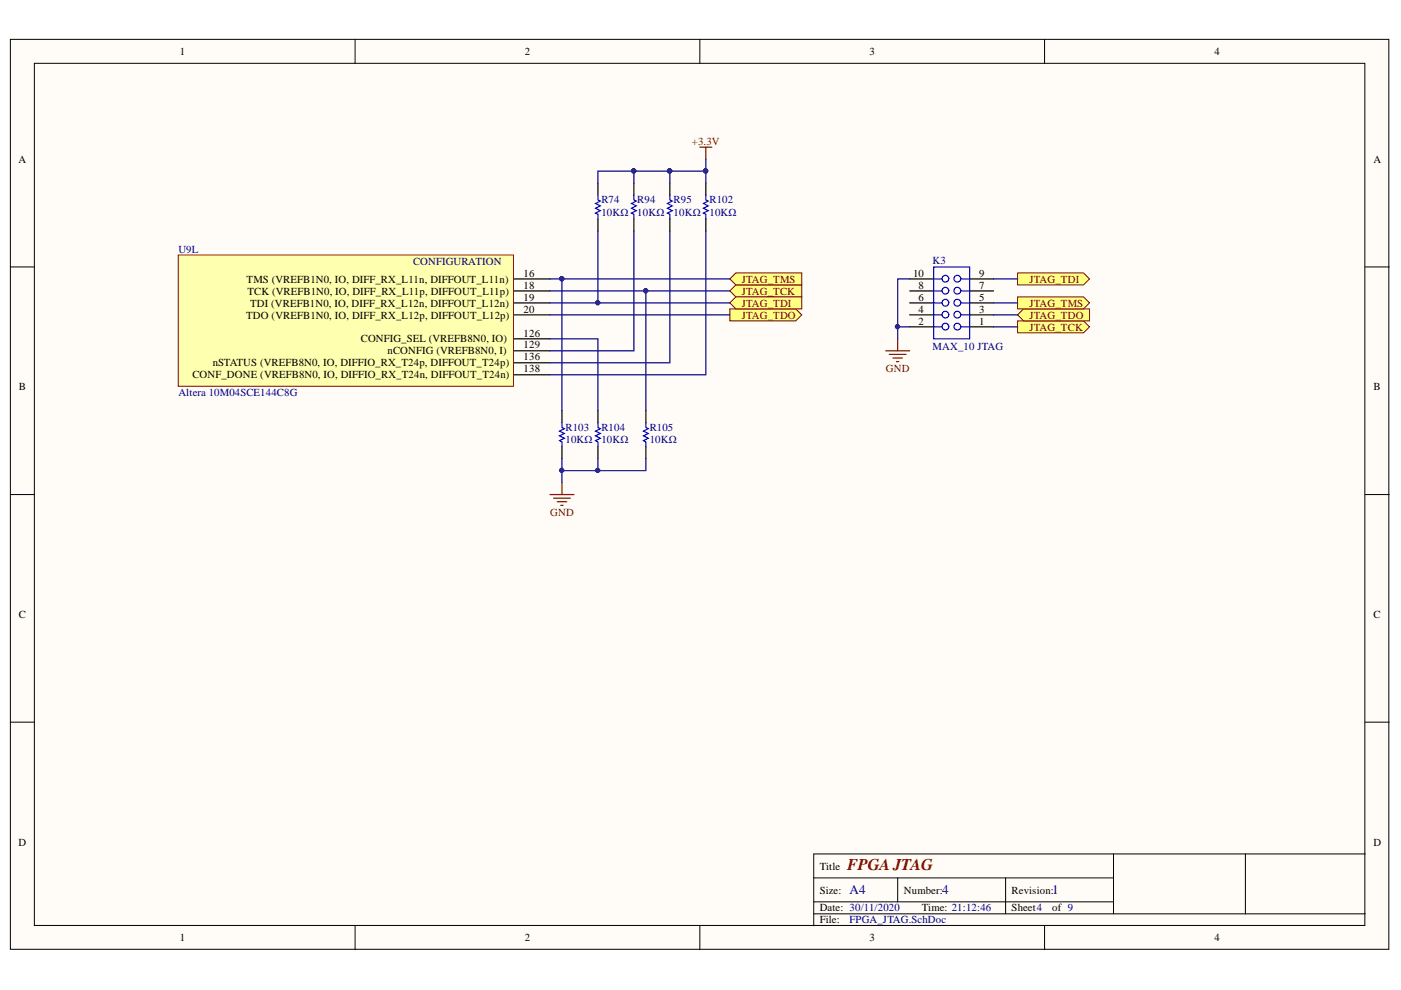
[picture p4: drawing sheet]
<svg xmlns="http://www.w3.org/2000/svg" width="297mm" height="210mm" viewBox="0 0 297 210" stroke-linecap="round" stroke-linejoin="round" font-family="sans-serif">
<g fill="#fffcf8" stroke="#000" stroke-width=".21">
<path d="M2.2 8.3h292.3v193h-292.3z"/>
<path d="M7.3 13.4h282.1v182.8h-282.1z"/>
</g>
<g fill="none" stroke="#000" stroke-width=".21">
<path d="M75.3 8.3v5.1M148.4 8.3v5.1M221.5 8.3v5.1M2.2 56.6h5.1M289.5 56.6h5.1M2.2 104.9h5.1M289.5 104.9h5.1M2.2 153.1h5.1M289.5 153.1h5.1M75.3 196.3v5.1M148.4 196.3v5.1M172.5 186.1h63.6"/>
<path d="M172.5 193.8h117M172.5 191.2h63.6M190.3 186.1v5.1M213.2 186.1v7.7M221.5 196.3v5.1M236.1 181.1v12.7M264.1 181.1h-91.6v15.2M289.5 181.1h-25.4v12.7"/>
</g>
<path d="M37.8 54.1h71.1v27.8h-71.1z" fill="#ffffb0" stroke="#800000" stroke-width=".21"/>
<g fill="none" stroke="#000" stroke-width=".25">
<path d="M109 59.1h7.6M192.9 59.1h5.1M205.6 59.1h5.1M109 76.9h7.6M109 79.5h7.6M109 71.8h7.6M109 74.4h7.6M109 61.7h7.6M109 64.2h7.6M109 66.8h7.6M192.9 61.7h5.1M192.9 64.2h5.1"/>
<path d="M192.9 66.8h5.1M192.9 69.3h5.1M205.6 61.7h5.1M205.6 64.2h5.1M205.6 66.8h5.1M205.6 69.3h5.1"/>
</g>
<path d="M148.4 31.2h2.5M149.7 31.2v2.5M187.8 74.4h5.1M188.5 75.1h3.6M189.3 75.9h2M190.1 76.7h.5M190.3 71.8v2.6M116.6 104.9h5.1M117.4 105.6h3.5M118.1 106.4h2.1M118.9 107.1h.5M119.1 102.3v2.6" fill="none" stroke="#800000" stroke-width=".25"/>
<g fill="none" stroke="#00f" stroke-width=".25">
<path d="M198 56.6h7.6v15.2h-7.6zM198 59.1h1.7M203.8 59.1h1.8M198 69.3h1.7M198 66.8h1.7M198 64.2h1.7M198 61.7h1.7M203.8 69.3h1.8M203.8 66.8h1.8M203.8 64.2h1.8M203.8 61.7h1.8"/>
<circle cx="200.4" cy="59.1" r=".71"/>
<circle cx="203" cy="59.1" r=".72"/>
<circle cx="200.4" cy="64.2" r=".72"/>
<circle cx="200.4" cy="69.3" r=".71"/>
<circle cx="200.4" cy="66.7" r=".71"/>
<circle cx="200.4" cy="61.6" r=".71"/>
<circle cx="203" cy="64.2" r=".72"/>
<circle cx="203" cy="69.2" r=".72"/>
<circle cx="203" cy="66.7" r=".72"/>
<circle cx="203" cy="61.6" r=".72"/>
</g>
<path d="M192.9 59.1h-2.6v12.7M190.3 69.3h2.6" fill="none" stroke="#000080" stroke-width=".25"/>
<circle cx="190.3" cy="69.3" r=".46" fill="#000080" stroke="#000080" stroke-width=".21"/>
<g fill="#ffff80" stroke="#800000" stroke-width=".21">
<path d="M215.7 68h14l1.3 1.3-1.3 1.3h-14z" fill-rule="evenodd"/>
<path d="M215.7 66.8l1.3-1.3h14v2.5h-14z" fill-rule="evenodd"/>
<path d="M215.7 63h14l1.3 1.2-1.3 1.3h-14z" fill-rule="evenodd"/>
<path d="M215.7 57.9h14l1.3 1.2-1.3 1.3h-14z" fill-rule="evenodd"/>
</g>
<path d="M210.7 59.1h5M210.7 69.3h5M210.7 66.8h5M210.7 64.2h5" fill="none" stroke="#000080" stroke-width=".25"/>
<g fill="#ffff80" stroke="#800000" stroke-width=".21">
<path d="M154.7 61.7l1.3-1.3h14v2.6h-14z" fill-rule="evenodd"/>
<path d="M154.7 65.5h14l1.3 1.3-1.3 1.2h-14z" fill-rule="evenodd"/>
<path d="M154.7 59.1l1.3-1.2h14v2.5h-14z" fill-rule="evenodd"/>
<path d="M154.7 64.2l1.3-1.2h14v2.5h-14z" fill-rule="evenodd"/>
</g>
<g fill="none" stroke="#000080" stroke-width=".25">
<path d="M134.4 36.3h-7.6v2.5M134.4 38.8v-2.5h7.6v2.5M142 36.3h7.7v2.5M149.7 33.7v2.6M116.6 59.1h2.5v28M119.1 59.1h35.6M126.8 49v15.2M134.4 49v25.4h-17.8M142 49v27.9h-25.4M149.7 49v30.5h-33.1M116.6 71.8h10.2v15.3M116.6 61.7h38.1"/>
<path d="M116.6 64.2h38.1M116.6 66.8h38.1M136.9 61.7v25.4M119.1 97.2v5.1M126.8 97.2v2.6M136.9 97.2v2.6h-17.8"/>
</g>
<g fill="#000080" stroke="#000080" stroke-width=".21">
<circle cx="119.1" cy="59.1" r=".46"/>
<circle cx="126.7" cy="64.2" r=".46"/>
<circle cx="134.3" cy="36.2" r=".46"/>
<circle cx="142" cy="36.2" r=".46"/>
<circle cx="149.6" cy="36.2" r=".46"/>
<circle cx="136.9" cy="61.6" r=".46"/>
<circle cx="119.1" cy="99.7" r=".46"/>
<circle cx="126.7" cy="99.7" r=".46"/>
</g>
<g fill="none" stroke="#000" stroke-width=".25">
<path d="M126.8 38.8v2.6M134.4 38.8v2.6M142 38.8v2.6M149.7 38.8v2.6M126.8 46.4v2.6M134.4 46.4v2.6M142 46.4v2.6M149.7 46.4v2.6M119.1 87.1v2.5M119.1 94.7v2.5M126.8 87.1v2.5M126.8 94.7v2.5"/>
<path d="M136.9 87.1v2.5M136.9 94.7v2.5"/>
</g>
<path d="M126.8 41.4v1l.5 .2-1 .5 1 .5-1 .6 1 .5-1 .5 .5 .2v1M134.4 41.4v1l.5 .2-1 .5 1 .5-1 .6 1 .5-1 .5 .5 .2v1M142 41.4v1l.5 .2-1 .5 1 .5-1 .6 1 .5-1 .5 .5 .2v1M149.7 41.4v1l.5 .2-1.1 .5 1.1 .5-1.1 .6 1.1 .5-1.1 .5 .6 .2v1M119.1 89.6v1l.6 .3-1.1 .5 1.1 .5-1.1 .5 1.1 .5-1.1 .5 .5 .3v1M126.8 89.6v1l.5 .3-1 .5 1 .5-1 .5 1 .5-1 .5 .5 .3v1M136.9 89.6v1l.5 .3-1 .5 1 .5-1 .5 1 .5-1 .5 .5 .3v1" fill="none" stroke="#00f" stroke-width=".25"/>
<text font-size="3.5" fill="#800000" x="179.6" y="184.4">FPGAJTAG</text>
<g font-size="2.8" fill="#000080">
<text x="180.1" y="189.6">A4</text>
<text x="199.8" y="189.6">4</text>
<text x="223.1" y="189.6">1</text>
</g>
<g font-size="2.3">
<text x="38.2" y="11.7">1</text>
<text x="111.3" y="11.7">2</text>
<text x="184.4" y="11.7">3</text>
<text x="257.5" y="11.7">4</text>
<text x="3.9" y="34.5">A</text>
<text x="291.2" y="34.5">A</text>
<text x="52.3" y="59.9">TMS (VREFB1N0, IO, DIFF_RX_L11n, DIFFOUT_L11n)</text>
<text x="111" y="58.7">16</text>
<text x="193.6" y="58.7">10</text>
<text x="207.6" y="58.7">9</text>
<text x="52.5" y="62.5">TCK (VREFB1N0, IO, DIFF_RX_L11p, DIFFOUT_L11p)</text>
<text x="53" y="65">TDI (VREFB1N0, IO, DIFF_RX_L12n, DIFFOUT_L12n)</text>
<text x="111" y="61.2">18</text>
<text x="111" y="63.7">19</text>
<text x="194.8" y="63.7">6</text>
<text x="194.8" y="61.2">8</text>
<text x="207.6" y="63.7">5</text>
<text x="207.6" y="61.2">7</text>
<text x="52.2" y="67.5">TDO (VREFB1N0, IO, DIFF_RX_L12p, DIFFOUT_L12p)</text>
<text x="111" y="71.3">126</text>
<text x="111" y="66.3">20</text>
<text x="194.8" y="68.8">2</text>
<text x="194.8" y="66.3">4</text>
<text x="207.6" y="68.8">1</text>
<text x="207.6" y="66.3">3</text>
<text x="45.1" y="77.7">nSTATUS (VREFB8N0, IO, DIFFIO_RX_T24p, DIFFOUT_T24p)</text>
<text x="76.5" y="72.6">CONFIG_SEL (VREFB8N0, IO)</text>
<text x="82.2" y="75.2">nCONFIG (VREFB8N0, I)</text>
<text x="111" y="76.4">136</text>
<text x="111" y="73.9">129</text>
<text x="4" y="82.8">B</text>
<text x="40.8" y="80.2">CONF_DONE (VREFB8N0, IO, DIFFIO_RX_T24n, DIFFOUT_T24n)</text>
<text x="111" y="79">138</text>
<text x="291.2" y="82.8">B</text>
<text x="4" y="131">C</text>
<text x="291.2" y="131">C</text>
<text x="3.9" y="179.3">D</text>
<text x="291.2" y="179.3">D</text>
<text x="173.8" y="184.4">Title</text>
<text x="173.8" y="189.5">Size:</text>
<text x="191.6" y="189.5">Number:</text>
<text x="214.5" y="189.5">Revision:</text>
<text x="173.8" y="193.3">Date: 30/11/2020</text>
<text x="173.8" y="195.8">File:</text>
<text x="195.4" y="193.3">Time: 21:12:46</text>
<text x="214.5" y="193.3">Sheet4</text>
<text x="223.1" y="193.3">of 9</text>
<text x="38.2" y="199.6">1</text>
<text x="111.3" y="199.6">2</text>
<text x="184.4" y="199.6">3</text>
<text x="257.5" y="199.6">4</text>
</g>
<g font-size="2.3" fill="#800000">
<text x="146.7" y="30.7">+3.3V</text>
<text x="157.3" y="59.9">JTAG_TMS</text>
<text x="218.3" y="59.9">JTAG_TDI</text>
<text x="157.3" y="62.5">JTAG_TCK</text>
<text x="157.3" y="65">JTAG_TDI</text>
<text x="218.3" y="65">JTAG_TMS</text>
<text x="157.3" y="67.5">JTAG_TDO</text>
<text x="218.3" y="70.1">JTAG_TCK</text>
<text x="218.3" y="67.5">JTAG_TDO</text>
<text x="187.8" y="79">GND</text>
<text x="116.7" y="109.5">GND</text>
</g>
<g font-size="2.3" fill="#000080">
<text x="127.5" y="45.7">10KΩ</text>
<text x="127.5" y="43.1">R74</text>
<text x="135.1" y="45.7">10KΩ</text>
<text x="135.1" y="43.1">R94</text>
<text x="142.8" y="45.7">10KΩ</text>
<text x="142.8" y="43.1">R95</text>
<text x="150.4" y="45.7">10KΩ</text>
<text x="150.4" y="43.1">R102</text>
<text x="37.8" y="53.6">U9L</text>
<text x="87.6" y="56.1">CONFIGURATION</text>
<text x="197.7" y="55.9">K3</text>
<text x="197.7" y="74.1">MAX_10 JTAG</text>
<text x="37.8" y="84">Altera 10M04SCE144C8G</text>
<text x="119.9" y="93.9">10KΩ</text>
<text x="119.9" y="91.4">R103</text>
<text x="127.5" y="93.9">10KΩ</text>
<text x="127.5" y="91.4">R104</text>
<text x="137.7" y="93.9">10KΩ</text>
<text x="137.7" y="91.4">R105</text>
<text x="180.1" y="195.8">FPGA_JTAG.SchDoc</text>
</g>
</svg>
